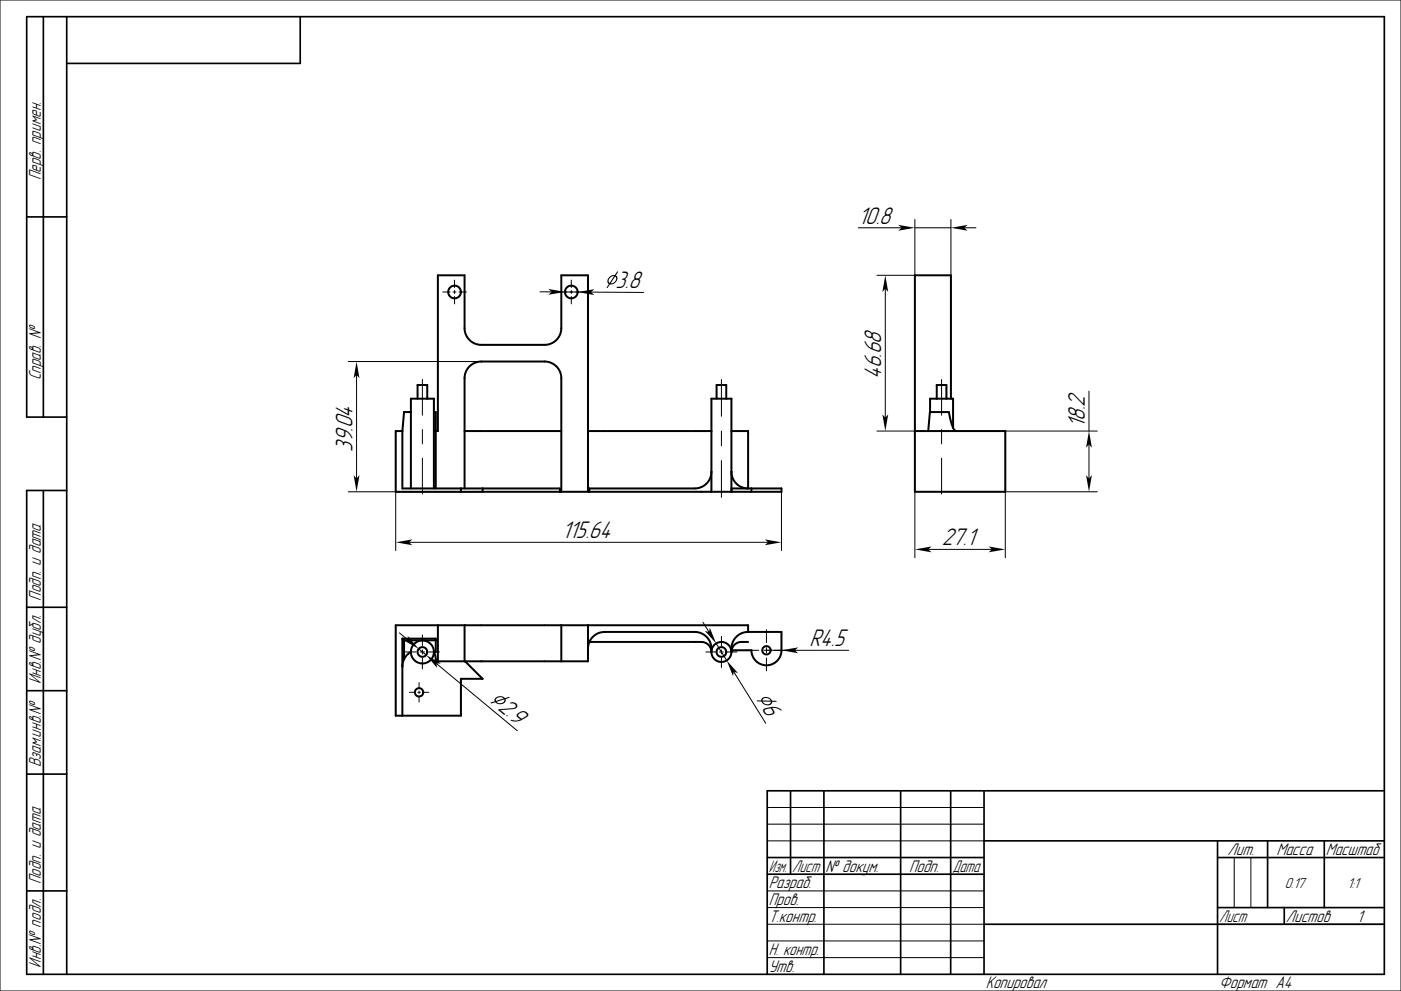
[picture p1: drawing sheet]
<svg xmlns="http://www.w3.org/2000/svg" width="420mm" height="297mm" viewBox="0 0 420 297" stroke-linecap="round" stroke-linejoin="round" font-family="sans-serif">
<g fill="none" stroke="#000" stroke-width=".3">
<path d="M0 0h420v297h-420zM257.3 68.3h13M274.3 65.8v16.7h-11.4M274.3 68.3h10.8M285.1 65.8v16.7M289.1 68.3h3.5M132.7 87.5h2.2M135.8 87.5h.9M136.3 83.9v2.3M136.3 87.1v.9M136.3 88.8v2.3M137.6 87.5h2.2"/>
<path d="M161.9 87.5h3.5M167.7 87.5h2.2M169.4 87.5h3.8M170.8 87.5h.9M171.3 83.9v2.3M171.3 87.1v.9M171.3 88.8v2.3M172.6 87.5h2.2M177.2 87.5l15.8 .1M265.4 86.5v38.7M104.4 108.3h39.9M106.9 112.4v31"/>
<path d="M126.6 113.7v10.8M216.3 113.7v11.1M282.3 113.7v10.8M326.5 117.2v12M126.6 128.7v4.3M126.6 137.3v10.8M216.3 129.2v4.4M216.3 138v11.1M262.9 129.2h11.4M282.3 128.7v4.3M282.3 137.3v10.8M301.4 129.2h27.6"/>
<path d="M326.5 133.2v10.2M104.4 147.4h40.3M118.6 147.4v17.6M234.3 147.4v17.6M274.3 147.4v19.8M329 147.4h-27.6v19.8M122.6 162.5h107.7M278.3 164.7h19.1M119.7 189.7l2.7 2.2M121.5 195.4h3.2M125.5 194.5l2.2 1.8M126 195.4h1.3"/>
<path d="M126.6 190.3v3.2M126.6 194.8v1.2M126.6 197.3v3.2M128.5 195.4h3.2M130.8 198.9l24.3 20.1M210.7 186.5l1.9 2.9M211.6 195.4h2.9M214.7 192.8l3.2 5.1M215.7 195.4h1.2M216.3 190.7v2.9M216.3 194.8v1.2M216.3 197.1v3"/>
<path d="M218 195.4h2.9M223.6 194.9h3.9M229 194.9h6.9M229.8 188.7v3.9M229.8 194.1v1.6M229.8 197.2v3.9M238.3 194.9h16.1M122.7 207.5h1.8M125.3 207.5h.7M125.6 204.6v1.8M125.6 207.1v.8M125.6 208.6v1.8"/>
<path d="M126.7 207.5h1.8M220 201.3l9.6 15.5M230 252h65M230 242h65M230 247h65M370 257v15M375 257v15M230 277h65M230 267h65M230 272h65M365 277h50M230 282h65"/>
<path d="M230 287h65"/>
</g>
<g fill="none" stroke="#000" stroke-width=".5">
<path d="M13 5v120M20 5v287M90 5v14h-70M8 65h12M20 125h-12v-120h407v287h-407v-145h12M13 147v145M8 182h12M8 207h12M8 232h12M237 237v25M247 237v55M270 237v55"/>
<path d="M285 237v55M295 237v55M415 237h-185v55M230 257h65M295 252h120M365 257h50M365 252v40M380 252v20M397 252v20M8 267h12M230 262h65M295 277h120"/>
<path d="M365 272h50M385 272v5"/>
</g>
<g fill="none" stroke="#000" stroke-width=".6">
<path d="M125.2 119.5v-4.1h2.9v4.1M214.8 119.5v-4.1h2.9v4.1M280.8 119.5v-4.1h2.9v4.1M285.1 119.5v-37h-10.8v64.9h27.1v-18.2h-27.1M120.6 129.2h-2v18.2h115.7v-1h-15M120.6 129.2v17.2h47.3v1M123.2 123.5h-2.1l-.5 5.7M130.1 129.2h1.2v-46.7h8v15.9a5 5 0 0 0 5 5h19a5 5 0 0 0 5-5v-15.9h8v64.9M130.1 123.5h.5v22.9M139.3 129.2h29M176.3 129.2h37M219.3 129.2h5v17.2a5 5 0 0 1-5-5"/>
<path d="M278.8 123.5h5.6a13.1 13.1 0 0 0 1.8 5.5l.4 .2M278.8 123.5l-.5 5.7M278.8 123.5v-4h6.9v8.7M123.2 146.4v-26.9h6.9v26.9M138.2 146.4v1M139.3 146.4v-33.1a5 5 0 0 1 5-5h19a5 5 0 0 1 5 5v34.1M144.7 146.4v1M213.3 141.4a5 5 0 0 1-5 5h-31.6v1M213.3 147.4v-27.9h6v27.9M225.3 146.4v1M120.6 191.4h10v4h-.5M120.6 191.4v23.1"/>
<path d="M120.6 191.4l.5 .5M121.1 197.6l-.5 2.1M121.1 191.9h9.5M121.1 191.9v5.7M123.2 195.4a5 5 0 0 0-2.1 2.2M131.3 187.4v10.8M139.3 187.4v10.8M168.3 187.4v10.8M176.3 187.4v10.8h-45.7v-1.3l-.5-1.5M176.7 192.4h33.6a3 3 0 0 1 3 3 5.1 5.1 0 0 0-5-6h-27a5 5 0 0 0-5 5M224.3 189.4h10v5.5a4.5 4.5 0 0 1-4.5 4.5 4.5 4.5 0 0 1-4.5-4.5h-6M224.3 192.4h-2a3 3 0 0 0-3 3"/>
<path d="M224.3 189.4a5.1 5.1 0 0 0-5 6M224.3 189.4v-2h-105.7v27.1h19.6v-11.1h6.5l-5.3-5.2"/>
<circle cx="136.3" cy="87.5" r="1.9"/>
<circle cx="171.3" cy="87.5" r="1.9"/>
<circle cx="126.6" cy="195.4" r="3.4"/>
<circle cx="126.6" cy="195.4" r="1.45"/>
<circle cx="216.3" cy="195.4" r="3"/>
<circle cx="216.3" cy="195.4" r="1.45"/>
<circle cx="229.8" cy="194.9" r="1.25"/>
<circle cx="125.6" cy="207.5" r="1.25"/>
</g>
<g fill="#000">
<path d="M269.3 67.4l5 .9-5 .8 1-.8z" fill-rule="evenodd"/>
<path d="M285.1 68.3l5-.9-1 .9 1 .8z" fill-rule="evenodd"/>
<path d="M164.4 86.6l5 .9-5 .8 1-.8z" fill-rule="evenodd"/>
<path d="M173.2 87.5l5-.8-1 .8 1 .9z" fill-rule="evenodd"/>
<path d="M182.7 83.1l.8-.6 .8-.1 .7-1h.3l-.7 1.1 .5 .8-.3 1-1 .8-1 .1-.9 1.1 .6-1.2-.3-.3-.1-.6zM184.4 82.9l-1.3 2 .8-.2 .6-.6 .2-.7zM182.9 83.2l-.4 .9 .3 .7 1.3-2h-.6z" fill-rule="evenodd"/>
<path d="M265.4 82.5l.9 5-.9-1-.9 1z" fill-rule="evenodd"/>
<path d="M106.9 108.3l.9 5-.9-.9-.9 .9z" fill-rule="evenodd"/>
<path d="M264.5 124.2l.9 1 .9-1-.9 5z" fill-rule="evenodd"/>
<path d="M326.5 129.2l.8 5-.8-1-.9 1z" fill-rule="evenodd"/>
<path d="M106 142.4l.9 1 .9-1-.9 5z" fill-rule="evenodd"/>
<path d="M325.6 142.4l.9 1 .8-1-.8 5z" fill-rule="evenodd"/>
<path d="M118.6 162.5l5-.8-1 .8 1 .9z" fill-rule="evenodd"/>
<path d="M229.3 161.7l5 .8-5 .9 1-.9z" fill-rule="evenodd"/>
<path d="M274.3 164.7l5-.9-1 .9 1 .8z" fill-rule="evenodd"/>
<path d="M296.4 163.8l5 .9-5 .8 1-.8z" fill-rule="evenodd"/>
<path d="M122.2 190.6l3.3 3.9-4.4-2.6h1.3z" fill-rule="evenodd"/>
<path d="M127.7 196.3l4.5 2.5-1.4 .1 .2 1.3z" fill-rule="evenodd"/>
<path d="M211.3 189.1l1.3 .3 .2-1.3 1.9 4.7z" fill-rule="evenodd"/>
<path d="M234.3 194.9l5-.9-1 .9 1 .9z" fill-rule="evenodd"/>
<path d="M147.1 210.6l1.2-.4 .1-.9 1-.6h1.1l.9 .5 1.1-.3 .3 .1-1.2 .5-.1 .9-1 .6h-1.2l-.8-.5-1.2 .3zM148.8 210.3l.7 .4h.9l.6-.4 .2-.6zM148.9 209.3l-.2 .8 2.3-.8-1.1-.4z" fill-rule="evenodd"/>
<path d="M217.9 197.9l3.3 3.8-1.2-.4-.3 1.3z" fill-rule="evenodd"/>
<path d="M226.9 210l1.3-.1 .4-.8 1.1-.2 1.1 .4 .6 .7h1.2l.2 .2-1.3 .1-.4 .8-1.1 .3-1.1-.4-.6-.8h-1.2zM228.7 210.3l.4 .5 .9 .3 .8-.2 .3-.5zM228.8 209.5l-.2 .4 2.4 .1-.4-.5-.6-.3z" fill-rule="evenodd"/>
</g>
<g font-size="6.7">
<text x="257.3" y="67">10.8</text>
<text x="184.5" y="86.3">3.8</text>
<text x="264.2" y="113.5" transform="rotate(-90 264.2 113.5)">46.68</text>
<text x="325.2" y="128.2" transform="rotate(-90 325.2 128.2)">18.2</text>
<text x="105.6" y="135.3" transform="rotate(-90 105.6 135.3)">39.04</text>
<text x="168.5" y="161.3">115.64</text>
<text x="282.3" y="163.4">27.1</text>
<text x="242.7" y="193.6">R4.5</text>
<text x="149" y="212.4" transform="rotate(40 149 212.4)">2.9</text>
<text x="228.2" y="212.2" transform="rotate(58 228.2 212.2)">6</text>
</g>
<g font-size="4.7">
<text x="12.2" y="54" transform="rotate(-90 12.2 54)">Перв. примен.</text>
<text x="12.2" y="114" transform="rotate(-90 12.2 114)">Справ. №</text>
<text x="12.2" y="180" transform="rotate(-90 12.2 180)">Подп. и дата</text>
<text x="12.2" y="205" transform="rotate(-90 12.2 205)">Инв.№ дубл.</text>
<text x="12.2" y="230" transform="rotate(-90 12.2 230)">Взам.инв.№</text>
<text x="368" y="256.2">Лит.</text>
<text x="382.7" y="256.2">Масса</text>
<text x="397.5" y="256.2">Масштаб</text>
<text x="230.5" y="261.3">Изм.</text>
<text x="237.5" y="261.3">Лист</text>
<text x="247.5" y="261.3">№ докум.</text>
<text x="272.5" y="261.3">Подп.</text>
<text x="285.5" y="261.3">Дата</text>
<text x="12.2" y="265" transform="rotate(-90 12.2 265)">Подп. и дата</text>
<text x="230.5" y="266.3">Разраб.</text>
<text x="230.5" y="271.3">Пров.</text>
<text x="230.5" y="276.3">Т.контр.</text>
<text x="365.5" y="276.2">Лист</text>
<text x="385.5" y="276.2">Листов</text>
<text x="406.8" y="276.3">1</text>
<text x="230.5" y="286.3">Н. контр.</text>
<text x="12.2" y="290" transform="rotate(-90 12.2 290)">Инв.№ подл.</text>
<text x="230.5" y="291.3">Утв.</text>
<text x="295.5" y="296.3">Копировал</text>
<text x="365.5" y="296.3">Формат A4</text>
</g>
<g font-size="4">
<text x="385.2" y="266">0.17</text>
<text x="404" y="266">1:1</text>
</g>
</svg>
